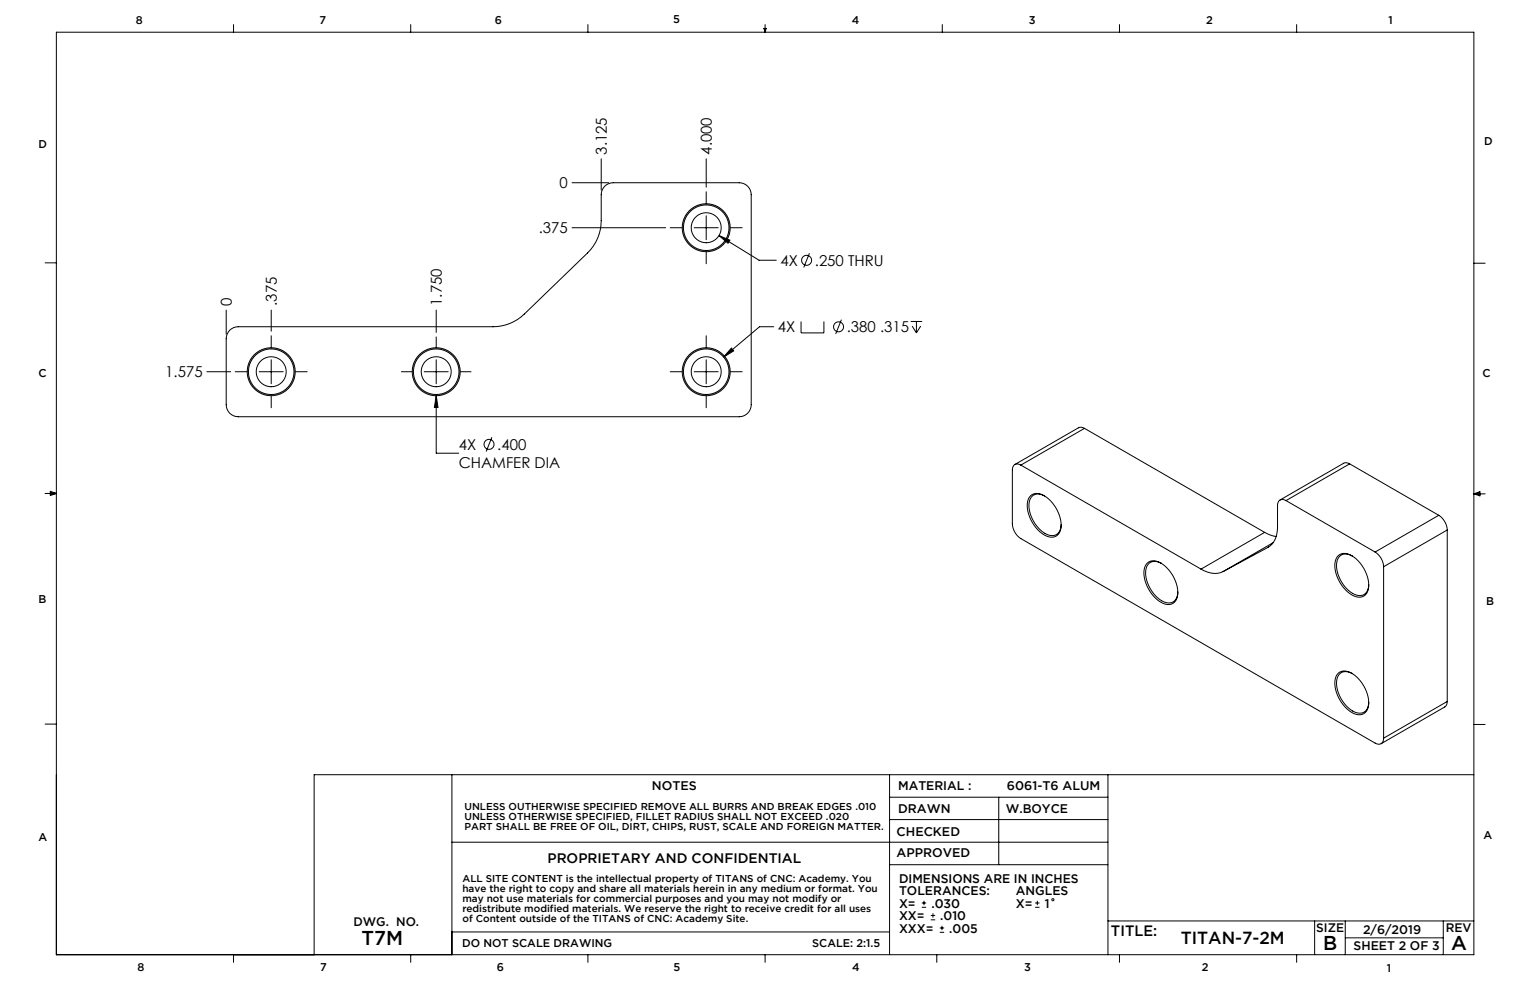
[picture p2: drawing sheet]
<svg xmlns="http://www.w3.org/2000/svg" width="432mm" height="279mm" viewBox="0 0 432 279" stroke-linecap="round" stroke-linejoin="round" font-family="sans-serif">
<g fill="none" stroke="#000" stroke-width=".28">
<path d="M15.9 9.1h400.1v260.3h-400.1zM65.9 6.9v2.2M115.9 6.9v2.2M165.9 6.9v2.2M215.6 8h.6l-.3 1.1zM215.7 8l.2 1.1M215.9 6.9v2.2M216 8l-.1 1.1M265.9 6.9v2.2M315.9 6.9v2.2M365.9 6.9v2.2M161.4 51.6h10.4"/>
<path d="M169.7 44.8v8.9M199.3 44.8v8M199.3 54.1v3.4M12.7 74.2h3.2M161.4 64.3h26.5M189.1 64.3h3.4M195.9 64.3h6.8M199.3 60.9v6.8M199.3 71v3.4M202.9 66.5l3.1 1.3-.5 .9zM202.9 66.5l11.3 6.9h4.9M206.1 64.3h3.4"/>
<path d="M228.4 71.5l-1.6 4M416 74.3h3.1M63.8 87.5v6.8M64.8 93.2a3.4 3.4 0 0 1 2.4-1h71.9a12.7 12.7 0 0 0 8.9-3.6l17.8-17.2a12.7 12.7 0 0 0 3.9-9.1v-7.3a3.4 3.4 0 0 1 3.4-3.4h35.5a3.4 3.4 0 0 1 3.4 3.4v59.2a3.4 3.4 0 0 1-3.4 3.4h-141.4a3.4 3.4 0 0 1-3.4-3.4v-18.6a3.4 3.4 0 0 1 1-2.4zM76.5 87.5v6M76.5 94.8v3.3M123.1 87.5v6.3M123.1 95.1v3M199.3 94.8v3.3M206.4 98.2l.7 .8-2.9 1.8zM218.4 92.2h-4l-10.2 8.6M226.1 90.7v3.3h6.4v-3.3"/>
<path d="M237.5 90.2l-1.6 4.1M257 90.7h3.3M257.4 92l1.2 2M258.6 90.7v3.3M259.8 92l-1.2 2M58.4 104.9h6.7M66.4 104.9h3.4M73.2 104.9h6.7M76.5 101.5v6.8M76.5 111.7v3.4M83.3 104.9h3.4M113.3 104.9h3"/>
<path d="M119.7 104.9h6.8M123.1 101.5v6.8M123.1 111.7v16.2h6.4M123.1 111.7l.5 3.3h-1zM129.9 104.9h3M189.1 104.9h3.4M195.9 104.9h6.8M199.3 101.5v6.8M199.3 111.7v3.4M206.1 104.9h3.4M12.7 139.3h3.2M14.2 139l1.7 .3"/>
<path d="M14.2 138.7l1.7 .6-1.7 .5zM15.9 139.3l-1.7 .2M138.8 123.4l-1.6 4M288.1 131.3a1.46 1.46 0 0 0-1.7-.2 1.46 1.46 0 0 0-.7 1.5v15.3a5.3 5.3 0 0 0 2.4 4.1l100 57.7a1.46 1.46 0 0 0 1.7 .2 1.46 1.46 0 0 0 .7-1.6M288.1 131.3l50.9 29.3M290.9 139.9a3.4 3.4 0 0 1 4.4 .4 10.1 10.1 0 0 1 4 9.2 2.81 2.81 0 0 1-4.6 1.5 10 10 0 0 1-4.6-9.7zM294.8 140a2.73 2.73 0 0 0-3.1-.3 2.73 2.73 0 0 0-1.3 2.8 9.5 9.5 0 0 0 5.7 8.6 2.65 2.65 0 0 0 3.4-3M306.1 120.9a1.69 1.69 0 0 0-1.7-.2l-18 10.4M306.1 120.9l-18 10.4M306.1 120.9l50.8 29.3M380.9 130.9a1.69 1.69 0 0 0-1.7-.2l-17.9 10.4M380.9 130.9l-18 10.4"/>
<path d="M380.9 130.9l25.1 14.5M416 139.4h3.1M416 139.4l1.7-.6v1.1zM416 139.4l1.7 .2M417.7 139.1l-1.7 .3M323.8 158.9a3.4 3.4 0 0 1 4.4 .4 10.1 10.1 0 0 1 4 9.2 2.81 2.81 0 0 1-4.6 1.5 10 10 0 0 1-4.6-9.7zM327.7 159a2.73 2.73 0 0 0-3-.3 2.73 2.73 0 0 0-1.4 2.8 9.5 9.5 0 0 0 5.8 8.6 2.65 2.65 0 0 0 3.3-3M356.9 150.2l1.7 .8 1.6 .4M356.9 150.2l-17.9 10.4M357.8 154.5l-12.6 6.8M358 154.4l-.2 .1M359.3 153.2l-14.1 8.1"/>
<path d="M362.9 141.3a1.46 1.46 0 0 0-1.6-.2 1.46 1.46 0 0 0-.8 1.6v5.9a6.3 6.3 0 0 1-2.7 5.9M362.9 141.3l25.2 14.5M377.7 156.8a3.4 3.4 0 0 1 4.4 .4 10.1 10.1 0 0 1 4 9.3 2.81 2.81 0 0 1-4.6 1.4 10 10 0 0 1-4.6-9.6zM381.6 156.9a2.73 2.73 0 0 0-3.1-.3 2.73 2.73 0 0 0-1.3 2.8 9.5 9.5 0 0 0 5.7 8.6 2.65 2.65 0 0 0 3.4-3M388.1 155.8a5.3 5.3 0 0 1 2.4 4.1M390.5 159.9v48.4M406 145.4a5.3 5.3 0 0 1 2.4 4.2M406 145.4l-17.9 10.4M408.4 149.6l-17.9 10.3M408.4 149.6v48.4M339 160.6a6.4 6.4 0 0 0 6.2 .7M377.7 190a3.4 3.4 0 0 1 4.4 .4 10.1 10.1 0 0 1 4 9.3 2.81 2.81 0 0 1-4.6 1.4 10 10 0 0 1-4.6-9.7z"/>
<path d="M381.6 190.1a2.73 2.73 0 0 0-3.1-.3 2.73 2.73 0 0 0-1.3 2.8 9.5 9.5 0 0 0 5.7 8.6 2.65 2.65 0 0 0 3.4-3M408.4 198a1.69 1.69 0 0 1-.7 1.5l-17.9 10.4M408.4 198l-17.9 10.3M12.7 204.4h3.2M127.5 218.6v50.8M251.1 218.6v50.8M312.7 218.6v50.8M416 204.5h3.1M416 218.6h-327.3v50.8M127.5 237.7h185.2M251.1 231.3h61.6M251.1 225h61.6"/>
<path d="M281.9 225v19M251.1 244h61.6M260.2 256.1h1.2M260.2 254.8h1.2M260.8 254.2v1.3M262.7 259.6h1.2M262.7 258.4h1.2M263.3 257.8v1.2M292.1 256.1h1.3M292.1 254.8h1.3M292.8 254.2v1.3M312.7 259.9h103.3"/>
<path d="M371 259.9v9.5M379.7 259.9v9.5M407.3 259.9v9.5M65.9 269.4v2.2M115.9 269.4v2.2M127.5 263h123.6M165.9 269.4v2.2M215.9 269.4v2.2M264.4 269.4v2.2M265.2 263.1h1.3M265.2 261.9h1.3M265.8 261.3v1.2"/>
<path d="M315.9 269.4v2.2M365.9 269.4v2.2M379.7 264.7h27.6"/>
<circle cx="199.3" cy="64.3" r="6.8"/>
<circle cx="199.3" cy="64.3" r="6.4"/>
<circle cx="199.3" cy="64.3" r="4.2"/>
<circle cx="227.6" cy="73.5" r="1.41"/>
<circle cx="236.7" cy="92.2" r="1.41"/>
<circle cx="76.5" cy="104.9" r="6.8"/>
<circle cx="76.5" cy="104.9" r="6.4"/>
<circle cx="76.5" cy="104.9" r="4.2"/>
<circle cx="123.1" cy="104.9" r="6.8"/>
<circle cx="123.1" cy="104.9" r="6.4"/>
<circle cx="123.1" cy="104.9" r="4.2"/>
<circle cx="199.3" cy="104.9" r="6.8"/>
<circle cx="199.3" cy="104.9" r="6.4"/>
<circle cx="199.3" cy="104.9" r="4.2"/>
<circle cx="138" cy="125.4" r="1.41"/>
<circle cx="297.1" cy="253.9" r=".31"/>
</g>
<path d="M202.9 66.5l2.6 2.2 .5-.9zM206.4 98.2l-2.2 2.6 2.9-1.8zM123.1 111.7l-.5 3.3h1z" fill="#000"/>
<g font-size="5.6">
<text x="102.1" y="266.6">T7M</text>
<text x="373.4" y="268.2">B</text>
<text x="409.6" y="268.2">A</text>
</g>
<text font-size="4.9" x="333.2" y="266.3">TITAN-7-2M</text>
<g font-size="4.2">
<text x="171.3" y="43.7" transform="rotate(-90 171.3 43.7)">3.125</text>
<text x="200.9" y="43.7" transform="rotate(-90 200.9 43.7)">4.000</text>
<text x="157.9" y="53.2">0</text>
<text x="152.1" y="65.9">.375</text>
<text x="220.3" y="75">4X</text>
<text x="230" y="75">.250 THRU</text>
<text x="65.4" y="86.3" transform="rotate(-90 65.4 86.3)">0</text>
<text x="78.1" y="86.3" transform="rotate(-90 78.1 86.3)">.375</text>
<text x="124.7" y="86.3" transform="rotate(-90 124.7 86.3)">1.750</text>
<text x="219.5" y="93.8">4X</text>
<text x="239" y="93.8">.380 .315</text>
<text x="46.7" y="106.5">1.575</text>
<text x="129.5" y="127">4X</text>
<text x="140.3" y="127">.400</text>
<text x="129.5" y="132">CHAMFER DIA</text>
<text x="313.5" y="264.2">TITLE:</text>
</g>
<text font-size="3.9" x="154.5" y="243.5">PROPRIETARY AND CONFIDENTIAL</text>
<g font-size="3.5">
<text x="184" y="223">NOTES</text>
<text x="253.5" y="223.1">MATERIAL :</text>
<text x="284.2" y="223">6061-T6 ALUM</text>
<text x="253.4" y="229.4">DRAWN</text>
<text x="283.8" y="229.4">W.BOYCE</text>
<text x="253" y="235.8">CHECKED</text>
<text x="253" y="242">APPROVED</text>
<text x="253.7" y="249.1">DIMENSIONS ARE IN INCHES</text>
<text x="253.7" y="252.6">TOLERANCES:</text>
<text x="253.7" y="256.1">X=</text>
<text x="262.9" y="256.1">.030</text>
<text x="286.7" y="252.6">ANGLES</text>
<text x="286.7" y="256.1">X=</text>
<text x="294.8" y="256.1">1</text>
<text x="99.7" y="261.5">DWG. NO.</text>
<text x="253.7" y="263.2">XXX=</text>
<text x="253.7" y="259.7">XX=</text>
<text x="265.4" y="259.7">.010</text>
<text x="267.9" y="263.2">.005</text>
<text x="371.5" y="263.2">SIZE</text>
<text x="384.7" y="263.5">2/6/2019</text>
<text x="408" y="263.2">REV</text>
<text x="382" y="268.2">SHEET 2 OF 3</text>
</g>
<g font-size="3.2">
<text x="38.3" y="6.8">8</text>
<text x="90.2" y="6.8">7</text>
<text x="139.7" y="6.6">6</text>
<text x="190" y="6.6">5</text>
<text x="240.4" y="6.7">4</text>
<text x="290.4" y="6.8">3</text>
<text x="340.4" y="6.7">2</text>
<text x="391.9" y="6.8">1</text>
<text x="10.9" y="41.7">D</text>
<text x="418.9" y="40.8">D</text>
<text x="10.9" y="106.4">C</text>
<text x="418.4" y="106.5">C</text>
<text x="10.8" y="170.3">B</text>
<text x="419.4" y="170.7">B</text>
<text x="10.8" y="237.3">A</text>
<text x="418.6" y="236.9">A</text>
<text x="130.4" y="267.2">DO NOT SCALE DRAWING</text>
<text x="229.2" y="267.2">SCALE: 2:1.5</text>
<text x="38.8" y="273.9">8</text>
<text x="90.4" y="273.9">7</text>
<text x="140.2" y="273.9">6</text>
<text x="190.1" y="274">5</text>
<text x="240.5" y="273.9">4</text>
<text x="289" y="274">3</text>
<text x="339.1" y="274">2</text>
<text x="391.4" y="274.2">1</text>
</g>
<g font-size="2.8">
<text x="131.1" y="228.7">UNLESS OUTHERWISE SPECIFIED REMOVE ALL BURRS AND BREAK EDGES .010</text>
<text x="131.1" y="231.6">UNLESS OTHERWISE SPECIFIED, FILLET RADIUS SHALL NOT EXCEED .020</text>
<text x="131.1" y="234.4">PART SHALL BE FREE OF OIL, DIRT, CHIPS, RUST, SCALE AND FOREIGN MATTER.</text>
<text x="130.5" y="248.9">ALL SITE CONTENT is the intellectual property of TITANS of CNC: Academy. You</text>
<text x="130.5" y="251.8">have the right to copy and share all materials herein in any medium or format. You</text>
<text x="130.5" y="254.6">may not use materials for commercial purposes and you may not modify or</text>
<text x="130.5" y="257.4">redistribute modified materials. We reserve the right to receive credit for all uses</text>
<text x="130.5" y="260.2">of Content outside of the TITANS of CNC: Academy Site.</text>
</g>
</svg>
